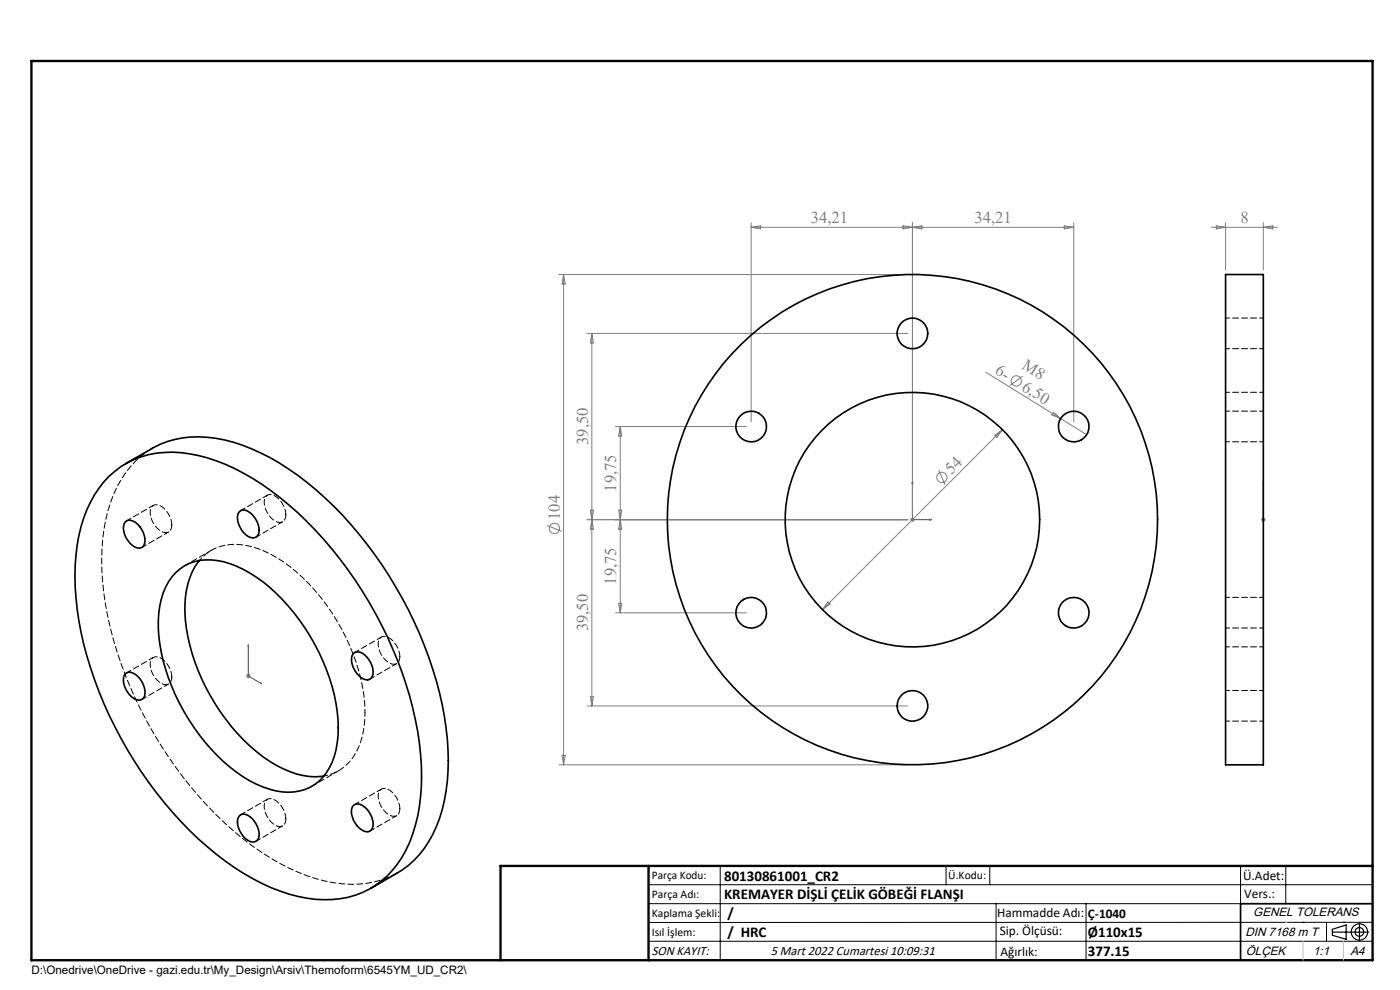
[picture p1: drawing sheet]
<svg xmlns="http://www.w3.org/2000/svg" width="297mm" height="210mm" viewBox="0 0 297 210" stroke-linecap="round" stroke-linejoin="round" font-family="sans-serif">
<g fill="none" stroke="#808080" stroke-width=".21">
<path d="M118.6 58.2h74M119.6 58.2v104M119.6 58.2l.3 2h-.7zM159.3 47.2v42.3M159.3 48.2h68.5M159.3 48.2l2.1-.3v.7zM191.6 47.9l2 .3-2 .4zM193.6 47.2v62M193.6 48.2l2-.3v.7zM225.8 47.9l2 .3-2 .4zM227.8 47.2v42.3M257 48.2h14"/>
<path d="M258 47.9l2 .3-2 .4zM260 47.2v10M268 47.2v10M268 48.2l2-.3v.7zM124.6 70.7h68M125.6 70.7v79M125.6 70.7l.3 2h-.7zM209.2 79l15.8 9.8M217 79.8l-2.8 2M130.6 90.5h27.8M131.6 90.5v39.5M131.6 90.5l.3 2h-.7z"/>
<path d="M199.1 99.7l1.4 3.1M211 92.3l1.7-1.2-1.2 1.7zM212.7 91.1l-38.2 38.2M223.5 87.4l1.5 1.4-1.9-.8zM225 88.8l5.5 3.4M116.1 111.5l3.1 1.2M124.6 110.2h68M125.2 108.2h.7l-.3 2zM125.6 110.2l.3 2h-.7zM131.2 108.2h.7l-.3 2zM131.6 110.2l.3 2h-.7zM193.1 110.2h1"/>
<path d="M193.2 109.9l.7 .7M193.6 109.7v1M267.5 110.2h1M267.7 109.9l.7 .7M268 109.7v1M268.4 109.9l-.7 .7M130.6 130h27.8M131.2 128h.7l-.3 2zM175.6 127.7l.5 .4-1.6 1.2zM52.2 143.4h1M52.3 143l.7 .7M52.7 142.9v1"/>
<path d="M53 143l-.7 .7M124.6 149.7h68M125.2 147.7h.7l-.3 2zM118.6 162.2h74M119.2 160.2h.7l-.3 2z"/>
<circle cx="215.6" cy="80.8" r="1.09"/>
<circle cx="117.6" cy="112.1" r="1.1"/>
<circle cx="199.8" cy="101.3" r="1.09"/>
</g>
<g fill="none" stroke="#000" stroke-width=".25">
<path d="M282.6 197.7h7.8M282.6 197.1l3-.9v3l-3-.8zM288.4 195.8v3.8M106.2 203.7h185"/>
<circle cx="288.4" cy="197.7" r="1.74"/>
<circle cx="288.4" cy="197.7" r=".93"/>
</g>
<path d="M193.6 102.1v8.1h4M193.6 102.1l.1 .4h-.2zM197.2 110.1l.4 .1-.4 .1zM268 110.1v.2zM268 102.1v.4v-.4M268 110.2h.1M268 102.1v8.1M52.7 136.8v.4l-.1-.1zM52.7 136.8v6.6l2.8 1.7M55.2 144.8l.3 .3-.3-.1z" fill="none" stroke="#00f" stroke-width=".21"/>
<g fill="none" stroke="#000" stroke-width=".21">
<path d="M137.6 187.7h153.6M137.6 191.7h153.6M137.6 199.7h153.6M152.8 183.7v20M200.7 183.7v4M210 183.7v4M211.3 191.7v12M230.4 191.7v12M263.2 183.7v20M272.8 183.7v8M276.4 195.6h.1M281.4 195.6v4.1"/>
<path d="M285 195.6h.1M291.2 195.6l-153.6 .1"/>
</g>
<path d="M291.2 191.7h-28v12" fill="none" stroke="#000" stroke-width=".35"/>
<path d="M6.7 12.9h284.5v190.8h-284.5zM137.6 183.7v20M291.2 183.7h-185v20" fill="none" stroke="#000" stroke-width=".5"/>
<path d="M276.4 199.7v4M285 199.7v4" fill="none" stroke="#c0c0c0" stroke-width=".21"/>
<path d="M272.8 195.6h.1" fill="none" stroke="#c0c0c0" stroke-width=".25"/>
<g fill="#00f">
<path d="M197.2 110.1l.4 .1-.4 .1zM193.6 102.1l.1 .4h-.2z"/>
<path d="M268 110.1v.2zM268 102.1v.4z"/>
<path d="M55.2 144.8l.3 .3-.3-.1zM52.7 136.8v.4l-.1-.1z"/>
</g>
<g fill="none" stroke="#000" stroke-width=".35">
<path d="M260 58.2h8v104h-8zM26.7 98.3l5.6-3.2a20.8 20.8 0 0 1 15.4-1.8 46.5 46.5 0 0 1 19.4 10.6 85.8 85.8 0 0 1 27.2 48 45.1 45.1 0 0 1-1.1 21.7 20.8 20.8 0 0 1-8.9 11.6l-5.6 3.2M23.1 101a19 19 0 0 1 17.1-4.7 42.3 42.3 0 0 1 19.3 9.3 85 85 0 0 1 29.1 49.6 43.6 43.6 0 0 1-1.7 23.4 18.8 18.8 0 0 1-19.9 12.2 39.1 39.1 0 0 1-19.2-8.1 83.2 83.2 0 0 1-26.8-36 63.5 63.5 0 0 1-4.9-28.9 26.3 26.3 0 0 1 7-16.8zM26.6 110.7a1.84 1.84 0 0 1 2.6 .5 4.3 4.3 0 0 1 1.3 4.5 1.59 1.59 0 0 1-2.5-.1 4.6 4.6 0 0 1-1.7-4.5zM42.3 118.9a15.9 15.9 0 0 0-3.1 11 42.8 42.8 0 0 0 18.1 31.6 16.7 16.7 0 0 0 11.4 3.1M50.7 108.6a1.71 1.71 0 0 1 2.6 .3 4.4 4.4 0 0 1 1.5 4.5 1.52 1.52 0 0 1-2.5 .2 4.7 4.7 0 0 1-1.8-4.6zM37.2 121.5a10.2 10.2 0 0 1 10.2-2.3 29.7 29.7 0 0 1 15 10.9 41.7 41.7 0 0 1 9.4 24.3 15 15 0 0 1-4.1 11.3 10.6 10.6 0 0 1-10.5 1.7 29.9 29.9 0 0 1-13.7-9.9 42.6 42.6 0 0 1-9.9-24.3 16.8 16.8 0 0 1 2.8-10.8zM75.1 138.5a2.12 2.12 0 0 1 2.8 .9 3.8 3.8 0 0 1 .8 4.5 1.87 1.87 0 0 1-2.6-.6 4.2 4.2 0 0 1-1.2-4.5zM26.6 142.9a1.87 1.87 0 0 1 2.6 .6 4.2 4.2 0 0 1 1.3 4.5 1.68 1.68 0 0 1-2.6-.2 4.5 4.5 0 0 1-1.5-4.5zM50.8 173a2.01 2.01 0 0 1 2.7 .7 4 4 0 0 1 1.1 4.4 1.75 1.75 0 0 1-2.6-.2 4.4 4.4 0 0 1-1.4-4.6zM75.1 170.8a2.13 2.13 0 0 1 2.7 .8 4.5 4.5 0 0 1 1.2 4.1 1.42 1.42 0 0 1-2.3 .3 4.5 4.5 0 0 1-1.9-4.9z"/>
<circle cx="193.6" cy="70.7" r="3.2"/>
<circle cx="159.4" cy="90.5" r="3.3"/>
<circle cx="227.8" cy="90.5" r="3.3"/>
<circle cx="193.6" cy="110.2" r="27"/>
<circle cx="193.6" cy="110.2" r="52"/>
<circle cx="159.4" cy="130" r="3.2"/>
<circle cx="227.8" cy="130" r="3.3"/>
<circle cx="193.6" cy="149.7" r="3.3"/>
</g>
<path d="M260 74h8M268 67.5h-8M260 93.7h8M268 87.2h-8M268 83.2h-8M260 133.2h8M260 137.2h8M268 126.7h-8M260 153h8M268 146.5h-8M68.7 164.6a10 10 0 0 0 7.9-7.5 20.1 20.1 0 0 0 .8-6" fill="none" stroke="#000" stroke-width=".21" stroke-dasharray="1.3 .6" stroke-dashoffset=".4"/>
<path d="M32.3 95.1a21.2 21.2 0 0 0-9.4 13.4 52.3 52.3 0 0 0 1.2 27.3 85.7 85.7 0 0 0 27.4 42.1 43 43 0 0 0 19.3 9.4 20.2 20.2 0 0 0 13.5-2.2" fill="none" stroke="#000" stroke-width=".21" stroke-dasharray="1.3 .6" stroke-dashoffset="-.2"/>
<path d="M36.5 111.3a4.7 4.7 0 0 0-3.2-4.2 1.45 1.45 0 0 0-1.4 1.9 4.8 4.8 0 0 0 2.9 3.9 1.35 1.35 0 0 0 1.7-1.6M60.6 109.2a4.7 4.7 0 0 0-3.1-4.3 1.45 1.45 0 0 0-1.4 1.9 4.8 4.8 0 0 0 2.9 4 1.35 1.35 0 0 0 1.6-1.6M84.8 139.3a4.7 4.7 0 0 0-3.1-4.3 1.45 1.45 0 0 0-1.5 1.9 4.8 4.8 0 0 0 2.9 4 1.35 1.35 0 0 0 1.7-1.6M36.5 143.6a4.7 4.7 0 0 0-3.2-4.3 1.45 1.45 0 0 0-1.4 1.9 4.8 4.8 0 0 0 2.9 4 1.35 1.35 0 0 0 1.7-1.6M60.6 173.7a4.7 4.7 0 0 0-3.1-4.3 1.45 1.45 0 0 0-1.4 1.9 4.8 4.8 0 0 0 2.9 4 1.35 1.35 0 0 0 1.6-1.6M84.8 171.5a4.7 4.7 0 0 0-3.1-4.3 1.45 1.45 0 0 0-1.5 2 4.8 4.8 0 0 0 2.9 3.9 1.35 1.35 0 0 0 1.7-1.6" fill="none" stroke="#000" stroke-width=".21" stroke-dasharray="1.3 .6" stroke-dashoffset=".1"/>
<path d="M77.4 151.1a41.9 41.9 0 0 0-10.5-25.8 28.5 28.5 0 0 0-13.8-9.4 10.1 10.1 0 0 0-10.8 3" fill="none" stroke="#000" stroke-width=".21" stroke-dasharray="1.3 .6" stroke-dashoffset=".6"/>
<g fill="none" stroke="#000" stroke-width=".21" stroke-dasharray="1.3 .6" stroke-dashoffset=".2">
<path d="M30.1 116.1l5.7-3.3M32.5 107.2l-5.6 3.3M44.8 116.7l-5.6 3.3M54.3 113.9l5.7-3.2M56.7 105l-5.6 3.3M32.5 139.5l-5.6 3.2M80.9 135.1l-5.7 3.3M30.1 148.4l5.7-3.3M78.5 144l5.7-3.2M54.3 178.4l5.7-3.2M56.7 169.5l-5.6 3.3M66.2 166.8l5.6-3.3"/>
<path d="M78.5 176.3l5.7-3.3M80.9 167.4l-5.7 3.3"/>
</g>
<g font-size="3.5" fill="#808080">
<text x="172" y="47.4">34,21</text>
<text x="206.7" y="47.4">34,21</text>
<text x="263.2" y="47.4">8</text>
<text x="210.9" y="79.2" transform="rotate(32 210.9 79.2)">6-</text>
<text x="216.5" y="82.7" transform="rotate(32 216.5 82.7)">6,50</text>
<text x="216.7" y="78.2" transform="rotate(32 216.7 78.2)">M8</text>
<text x="124.7" y="94.4" transform="rotate(-90 124.7 94.4)">39,50</text>
<text x="201.9" y="100.8" transform="rotate(-45 201.9 100.8)">54</text>
<text x="130.7" y="104.3" transform="rotate(-90 130.7 104.3)">19,75</text>
<text x="118.7" y="110.3" transform="rotate(-90 118.7 110.3)">104</text>
<text x="130.7" y="124" transform="rotate(-90 130.7 124)">19,75</text>
<text x="124.7" y="133.9" transform="rotate(-90 124.7 133.9)">39,50</text>
</g>
<g font-size="3.2">
<text x="153.6" y="190.8">KREMAYER DİŞLİ ÇELİK GÖBEĞİ FLANŞI</text>
<text x="153.6" y="186.8">80130861001_CR2</text>
<text x="154.3" y="194.8">/</text>
<text x="154.3" y="198.8">/ HRC</text>
<text x="230.8" y="198.7">Ø110x15</text>
<text x="230.8" y="202.8">377.15</text>
</g>
<g font-size="2.8">
<text x="263.7" y="186.7">Ü.Adet:</text>
<text x="263.9" y="190.5">Vers.:</text>
<text x="211.5" y="194.5">Hammadde Adı:</text>
<text x="230.8" y="194.7">Ç-1040</text>
<text x="138.3" y="202.6">SON KAYIT:</text>
<text x="163.5" y="202.6">5 Mart 2022 Cumartesi 10:09:31</text>
<text x="212.1" y="198.4">Sip. Ölçüsü:</text>
<text x="212.2" y="202.7">Ağırlık:</text>
</g>
<g font-size="2.6">
<text x="265.9" y="194.4">GENEL TOLERANS</text>
<text x="264.2" y="198.5">DIN 7168 m T</text>
<text x="264.3" y="202.6">ÖLÇEK</text>
<text x="278.5" y="202.6">1:1</text>
<text x="286.5" y="202.6">A4</text>
</g>
<g font-size="2.5">
<text x="138.3" y="186.4">Parça Kodu:</text>
<text x="138.3" y="190.5">Parça Adı:</text>
<text x="201.2" y="186.5">Ü.Kodu:</text>
<text x="138.3" y="194.5">Kaplama Şekli:</text>
<text x="138.3" y="198.6">Isıl İşlem:</text>
<text x="6.7" y="206.7">D:\Onedrive\OneDrive - gazi.edu.tr\My_Design\Arsiv\Themoform\6545YM_UD_CR2\</text>
</g>
</svg>
